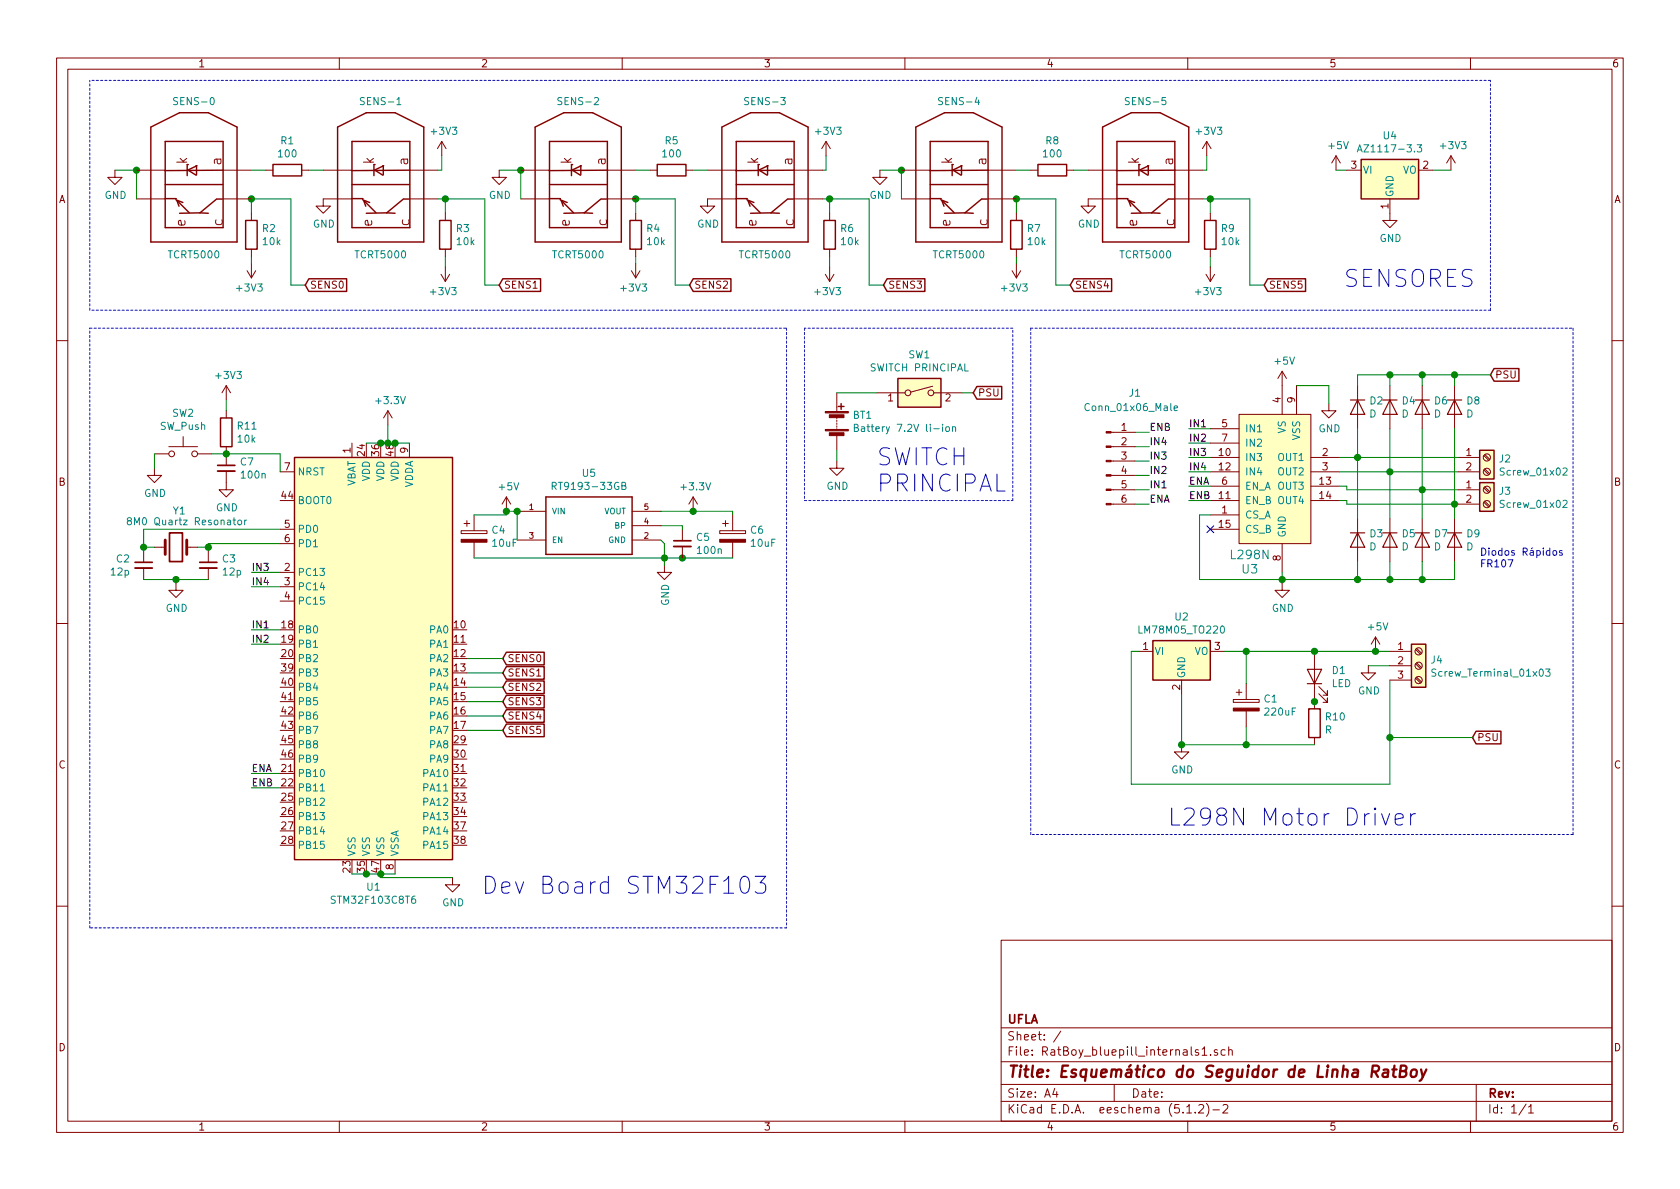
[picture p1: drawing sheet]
EESchema Schematic File Version 4
LIBS:RatBoy_bluepill_internals1-cache
EELAYER 29 0
EELAYER END
$Descr A4 11693 8268
encoding utf-8
Sheet 1 1
Title "Esquemático do Seguidor de Linha RatBoy"
Date ""
Rev ""
Comp "UFLA"
Comment1 ""
Comment2 ""
Comment3 ""
Comment4 ""
$EndDescr
$Comp
L RatBoy_bluepill_internals1-rescue:Battery-Device BT1
U 1 1
P 5825 2925
F 0 "BT1" H 5933 2971 50  0000 L CNN
F 1 "Battery 7.2V li-ion" H 5933 2880 50  0000 L CNN
F 2 "" V 5825 2985 50  0001 C CNN
F 3 "~" V 5825 2985 50  0001 C CNN
	1    5825 2925
	1    0    0    -1  
$EndComp
Text GLabel 8800 1975 2    50   Input ~ 0
SENS5
Connection ~ 8425 1375
Wire Wire Line
	8800 1975 8700 1975
Wire Wire Line
	8700 1375 8425 1375
Wire Wire Line
	8700 1975 8700 1375
Wire Wire Line
	8425 1775 8425 1850
$Comp
L RatBoy_bluepill_internals1-rescue:+3V3-power #PWR019
U 1 1
P 8425 1850
F 0 "#PWR019" H 8425 1700 50  0001 C CNN
F 1 "+3V3" H 8440 2023 50  0000 C CNN
F 2 "" H 8425 1850 50  0001 C CNN
F 3 "" H 8425 1850 50  0001 C CNN
	1    8425 1850
	-1   0    0    1   
$EndComp
Wire Wire Line
	8425 1375 8425 1475
Wire Wire Line
	8375 1375 8425 1375
$Comp
L RatBoy_bluepill_internals1-rescue:R-Device R9
U 1 1
P 8425 1625
F 0 "R9" H 8495 1671 50  0000 L CNN
F 1 "10k" H 8495 1580 50  0000 L CNN
F 2 "" V 8355 1625 50  0001 C CNN
F 3 "~" H 8425 1625 50  0001 C CNN
	1    8425 1625
	1    0    0    -1  
$EndComp
Wire Wire Line
	8400 1175 8375 1175
Wire Wire Line
	8400 1075 8400 1175
$Comp
L RatBoy_bluepill_internals1-rescue:+3V3-power #PWR018
U 1 1
P 8400 1075
F 0 "#PWR018" H 8400 925 50  0001 C CNN
F 1 "+3V3" H 8415 1248 50  0000 C CNN
F 2 "" H 8400 1075 50  0001 C CNN
F 3 "" H 8400 1075 50  0001 C CNN
	1    8400 1075
	1    0    0    -1  
$EndComp
$Comp
L RatBoy_bluepill_internals1-rescue:+3V3-power #PWR015
U 1 1
P 7075 1825
F 0 "#PWR015" H 7075 1675 50  0001 C CNN
F 1 "+3V3" H 7090 1998 50  0000 C CNN
F 2 "" H 7075 1825 50  0001 C CNN
F 3 "" H 7075 1825 50  0001 C CNN
	1    7075 1825
	-1   0    0    1   
$EndComp
Wire Wire Line
	7075 1775 7075 1825
Wire Wire Line
	7450 1975 7350 1975
Connection ~ 7075 1375
Wire Wire Line
	7350 1375 7075 1375
Wire Wire Line
	7350 1975 7350 1375
Text GLabel 7450 1975 2    50   Input ~ 0
SENS4
Wire Wire Line
	7075 1375 7075 1475
$Comp
L RatBoy_bluepill_internals1-rescue:R-Device R7
U 1 1
P 7075 1625
F 0 "R7" H 7145 1671 50  0000 L CNN
F 1 "10k" H 7145 1580 50  0000 L CNN
F 2 "" V 7005 1625 50  0001 C CNN
F 3 "~" H 7075 1625 50  0001 C CNN
	1    7075 1625
	1    0    0    -1  
$EndComp
$Comp
L RatBoy_bluepill_internals1-rescue:GND-power #PWR016
U 1 1
P 7575 1375
F 0 "#PWR016" H 7575 1125 50  0001 C CNN
F 1 "GND" H 7580 1202 50  0000 C CNN
F 2 "" H 7575 1375 50  0001 C CNN
F 3 "" H 7575 1375 50  0001 C CNN
	1    7575 1375
	1    0    0    -1  
$EndComp
Connection ~ 6275 1175
Wire Wire Line
	6275 1375 6275 1175
$Comp
L TCRT5000:TCRT5000 SENS-5
U 1 1
P 7975 1275
F 0 "SENS-5" V 8550 1275 50  0000 C CNN
F 1 "TCRT5000" V 7511 1275 50  0000 C BNN
F 2 "5000" H 7975 1275 50  0001 L BNN
F 3 "" H 7975 1275 50  0001 L BNN
F 4 "950 nm 60 mA Through Hole Reflective Optical Sensor with Transistor Output" H 7975 1275 50  0001 L BNN "Field4"
F 5 "TCRT5000" H 7975 1275 50  0001 L BNN "Field5"
F 6 "PCB Mount Vishay" H 7975 1275 50  0001 L BNN "Field6"
F 7 "None" H 7975 1275 50  0001 L BNN "Field7"
F 8 "Unavailable" H 7975 1275 50  0001 L BNN "Field8"
	1    7975 1275
	0    1    -1   0   
$EndComp
$Comp
L TCRT5000:TCRT5000 SENS-4
U 1 1
P 6675 1275
F 0 "SENS-4" V 7250 1275 50  0000 C CNN
F 1 "TCRT5000" V 6211 1275 50  0000 C BNN
F 2 "5000" H 6675 1275 50  0001 L BNN
F 3 "" H 6675 1275 50  0001 L BNN
F 4 "950 nm 60 mA Through Hole Reflective Optical Sensor with Transistor Output" H 6675 1275 50  0001 L BNN "Field4"
F 5 "TCRT5000" H 6675 1275 50  0001 L BNN "Field5"
F 6 "PCB Mount Vishay" H 6675 1275 50  0001 L BNN "Field6"
F 7 "None" H 6675 1275 50  0001 L BNN "Field7"
F 8 "Unavailable" H 6675 1275 50  0001 L BNN "Field8"
	1    6675 1275
	0    1    -1   0   
$EndComp
Wire Wire Line
	6125 1175 6275 1175
$Comp
L RatBoy_bluepill_internals1-rescue:GND-power #PWR013
U 1 1
P 6125 1175
F 0 "#PWR013" H 6125 925 50  0001 C CNN
F 1 "GND" H 6130 1002 50  0000 C CNN
F 2 "" H 6125 1175 50  0001 C CNN
F 3 "" H 6125 1175 50  0001 C CNN
	1    6125 1175
	1    0    0    -1  
$EndComp
Wire Wire Line
	7475 1175 7575 1175
Wire Wire Line
	7175 1175 7075 1175
$Comp
L RatBoy_bluepill_internals1-rescue:R-Device R8
U 1 1
P 7325 1175
F 0 "R8" V 7118 1175 50  0000 C CNN
F 1 "100" V 7209 1175 50  0000 C CNN
F 2 "" V 7255 1175 50  0001 C CNN
F 3 "~" H 7325 1175 50  0001 C CNN
	1    7325 1175
	0    1    1    0   
$EndComp
Connection ~ 5775 1375
Wire Wire Line
	6150 1975 6050 1975
Wire Wire Line
	6050 1375 5775 1375
Wire Wire Line
	6050 1975 6050 1375
Text GLabel 6150 1975 2    50   Input ~ 0
SENS3
Wire Wire Line
	5775 1775 5775 1850
$Comp
L RatBoy_bluepill_internals1-rescue:+3V3-power #PWR012
U 1 1
P 5775 1850
F 0 "#PWR012" H 5775 1700 50  0001 C CNN
F 1 "+3V3" H 5790 2023 50  0000 C CNN
F 2 "" H 5775 1850 50  0001 C CNN
F 3 "" H 5775 1850 50  0001 C CNN
	1    5775 1850
	-1   0    0    1   
$EndComp
Wire Wire Line
	5775 1375 5775 1475
Wire Wire Line
	5725 1375 5775 1375
$Comp
L RatBoy_bluepill_internals1-rescue:R-Device R6
U 1 1
P 5775 1625
F 0 "R6" H 5845 1671 50  0000 L CNN
F 1 "10k" H 5845 1580 50  0000 L CNN
F 2 "" V 5705 1625 50  0001 C CNN
F 3 "~" H 5775 1625 50  0001 C CNN
	1    5775 1625
	1    0    0    -1  
$EndComp
Wire Wire Line
	5750 1175 5725 1175
Wire Wire Line
	5750 1075 5750 1175
$Comp
L RatBoy_bluepill_internals1-rescue:+3V3-power #PWR011
U 1 1
P 5750 1075
F 0 "#PWR011" H 5750 925 50  0001 C CNN
F 1 "+3V3" H 5765 1248 50  0000 C CNN
F 2 "" H 5750 1075 50  0001 C CNN
F 3 "" H 5750 1075 50  0001 C CNN
	1    5750 1075
	1    0    0    -1  
$EndComp
$Comp
L RatBoy_bluepill_internals1-rescue:+3V3-power #PWR08
U 1 1
P 4425 1825
F 0 "#PWR08" H 4425 1675 50  0001 C CNN
F 1 "+3V3" H 4440 1998 50  0000 C CNN
F 2 "" H 4425 1825 50  0001 C CNN
F 3 "" H 4425 1825 50  0001 C CNN
	1    4425 1825
	-1   0    0    1   
$EndComp
Wire Wire Line
	4425 1775 4425 1825
Wire Wire Line
	4800 1975 4700 1975
Connection ~ 4425 1375
Wire Wire Line
	4700 1375 4425 1375
Wire Wire Line
	4700 1975 4700 1375
Text GLabel 4800 1975 2    50   Input ~ 0
SENS2
Wire Wire Line
	4425 1375 4425 1475
$Comp
L RatBoy_bluepill_internals1-rescue:R-Device R4
U 1 1
P 4425 1625
F 0 "R4" H 4495 1671 50  0000 L CNN
F 1 "10k" H 4495 1580 50  0000 L CNN
F 2 "" V 4355 1625 50  0001 C CNN
F 3 "~" H 4425 1625 50  0001 C CNN
	1    4425 1625
	1    0    0    -1  
$EndComp
$Comp
L RatBoy_bluepill_internals1-rescue:GND-power #PWR09
U 1 1
P 4925 1375
F 0 "#PWR09" H 4925 1125 50  0001 C CNN
F 1 "GND" H 4930 1202 50  0000 C CNN
F 2 "" H 4925 1375 50  0001 C CNN
F 3 "" H 4925 1375 50  0001 C CNN
	1    4925 1375
	1    0    0    -1  
$EndComp
Connection ~ 3625 1175
Wire Wire Line
	3625 1375 3625 1175
$Comp
L TCRT5000:TCRT5000 SENS-3
U 1 1
P 5325 1275
F 0 "SENS-3" V 5900 1275 50  0000 C CNN
F 1 "TCRT5000" V 4861 1275 50  0000 C BNN
F 2 "5000" H 5325 1275 50  0001 L BNN
F 3 "" H 5325 1275 50  0001 L BNN
F 4 "950 nm 60 mA Through Hole Reflective Optical Sensor with Transistor Output" H 5325 1275 50  0001 L BNN "Field4"
F 5 "TCRT5000" H 5325 1275 50  0001 L BNN "Field5"
F 6 "PCB Mount Vishay" H 5325 1275 50  0001 L BNN "Field6"
F 7 "None" H 5325 1275 50  0001 L BNN "Field7"
F 8 "Unavailable" H 5325 1275 50  0001 L BNN "Field8"
	1    5325 1275
	0    1    -1   0   
$EndComp
$Comp
L TCRT5000:TCRT5000 SENS-2
U 1 1
P 4025 1275
F 0 "SENS-2" V 4600 1275 50  0000 C CNN
F 1 "TCRT5000" V 3561 1275 50  0000 C BNN
F 2 "5000" H 4025 1275 50  0001 L BNN
F 3 "" H 4025 1275 50  0001 L BNN
F 4 "950 nm 60 mA Through Hole Reflective Optical Sensor with Transistor Output" H 4025 1275 50  0001 L BNN "Field4"
F 5 "TCRT5000" H 4025 1275 50  0001 L BNN "Field5"
F 6 "PCB Mount Vishay" H 4025 1275 50  0001 L BNN "Field6"
F 7 "None" H 4025 1275 50  0001 L BNN "Field7"
F 8 "Unavailable" H 4025 1275 50  0001 L BNN "Field8"
	1    4025 1275
	0    1    -1   0   
$EndComp
Wire Wire Line
	3475 1175 3625 1175
$Comp
L RatBoy_bluepill_internals1-rescue:GND-power #PWR07
U 1 1
P 3475 1175
F 0 "#PWR07" H 3475 925 50  0001 C CNN
F 1 "GND" H 3480 1002 50  0000 C CNN
F 2 "" H 3475 1175 50  0001 C CNN
F 3 "" H 3475 1175 50  0001 C CNN
	1    3475 1175
	1    0    0    -1  
$EndComp
Wire Wire Line
	4825 1175 4925 1175
Wire Wire Line
	4525 1175 4425 1175
$Comp
L RatBoy_bluepill_internals1-rescue:R-Device R5
U 1 1
P 4675 1175
F 0 "R5" V 4468 1175 50  0000 C CNN
F 1 "100" V 4559 1175 50  0000 C CNN
F 2 "" V 4605 1175 50  0001 C CNN
F 3 "~" H 4675 1175 50  0001 C CNN
	1    4675 1175
	0    1    1    0   
$EndComp
Connection ~ 3100 1375
Wire Wire Line
	3475 1975 3375 1975
Wire Wire Line
	3375 1375 3100 1375
Wire Wire Line
	3375 1975 3375 1375
Text GLabel 3475 1975 2    50   Input ~ 0
SENS1
Wire Wire Line
	3100 1775 3100 1850
$Comp
L RatBoy_bluepill_internals1-rescue:+3V3-power #PWR06
U 1 1
P 3100 1850
F 0 "#PWR06" H 3100 1700 50  0001 C CNN
F 1 "+3V3" H 3115 2023 50  0000 C CNN
F 2 "" H 3100 1850 50  0001 C CNN
F 3 "" H 3100 1850 50  0001 C CNN
	1    3100 1850
	-1   0    0    1   
$EndComp
Wire Wire Line
	3100 1375 3100 1475
Wire Wire Line
	3050 1375 3100 1375
$Comp
L RatBoy_bluepill_internals1-rescue:R-Device R3
U 1 1
P 3100 1625
F 0 "R3" H 3170 1671 50  0000 L CNN
F 1 "10k" H 3170 1580 50  0000 L CNN
F 2 "" V 3030 1625 50  0001 C CNN
F 3 "~" H 3100 1625 50  0001 C CNN
	1    3100 1625
	1    0    0    -1  
$EndComp
Wire Wire Line
	3075 1175 3050 1175
Wire Wire Line
	3075 1075 3075 1175
$Comp
L RatBoy_bluepill_internals1-rescue:+3V3-power #PWR05
U 1 1
P 3075 1075
F 0 "#PWR05" H 3075 925 50  0001 C CNN
F 1 "+3V3" H 3090 1248 50  0000 C CNN
F 2 "" H 3075 1075 50  0001 C CNN
F 3 "" H 3075 1075 50  0001 C CNN
	1    3075 1075
	1    0    0    -1  
$EndComp
$Comp
L RatBoy_bluepill_internals1-rescue:+3V3-power #PWR02
U 1 1
P 1750 1825
F 0 "#PWR02" H 1750 1675 50  0001 C CNN
F 1 "+3V3" H 1765 1998 50  0000 C CNN
F 2 "" H 1750 1825 50  0001 C CNN
F 3 "" H 1750 1825 50  0001 C CNN
	1    1750 1825
	-1   0    0    1   
$EndComp
Wire Wire Line
	1750 1775 1750 1825
Wire Wire Line
	9375 1175 9300 1175
$Comp
L RatBoy_bluepill_internals1-rescue:+5V-power #PWR022
U 1 1
P 9300 1175
F 0 "#PWR022" H 9300 1025 50  0001 C CNN
F 1 "+5V" H 9315 1348 50  0000 C CNN
F 2 "" H 9300 1175 50  0001 C CNN
F 3 "" H 9300 1175 50  0001 C CNN
	1    9300 1175
	1    0    0    -1  
$EndComp
Wire Wire Line
	10100 1175 9975 1175
$Comp
L RatBoy_bluepill_internals1-rescue:+3V3-power #PWR027
U 1 1
P 10100 1175
F 0 "#PWR027" H 10100 1025 50  0001 C CNN
F 1 "+3V3" H 10115 1348 50  0000 C CNN
F 2 "" H 10100 1175 50  0001 C CNN
F 3 "" H 10100 1175 50  0001 C CNN
	1    10100 1175
	1    0    0    -1  
$EndComp
Wire Wire Line
	2125 1975 2025 1975
Connection ~ 1750 1375
Wire Wire Line
	2025 1375 1750 1375
Wire Wire Line
	2025 1975 2025 1375
Text GLabel 2125 1975 2    50   Input ~ 0
SENS0
Wire Wire Line
	1750 1375 1750 1475
$Comp
L RatBoy_bluepill_internals1-rescue:R-Device R2
U 1 1
P 1750 1625
F 0 "R2" H 1820 1671 50  0000 L CNN
F 1 "10k" H 1820 1580 50  0000 L CNN
F 2 "" V 1680 1625 50  0001 C CNN
F 3 "~" H 1750 1625 50  0001 C CNN
	1    1750 1625
	1    0    0    -1  
$EndComp
$Comp
L RatBoy_bluepill_internals1-rescue:GND-power #PWR03
U 1 1
P 2250 1375
F 0 "#PWR03" H 2250 1125 50  0001 C CNN
F 1 "GND" H 2255 1202 50  0000 C CNN
F 2 "" H 2250 1375 50  0001 C CNN
F 3 "" H 2250 1375 50  0001 C CNN
	1    2250 1375
	1    0    0    -1  
$EndComp
Connection ~ 950  1175
Wire Wire Line
	950  1375 950  1175
$Comp
L TCRT5000:TCRT5000 SENS-1
U 1 1
P 2650 1275
F 0 "SENS-1" V 3225 1275 50  0000 C CNN
F 1 "TCRT5000" V 2186 1275 50  0000 C BNN
F 2 "5000" H 2650 1275 50  0001 L BNN
F 3 "" H 2650 1275 50  0001 L BNN
F 4 "950 nm 60 mA Through Hole Reflective Optical Sensor with Transistor Output" H 2650 1275 50  0001 L BNN "Field4"
F 5 "TCRT5000" H 2650 1275 50  0001 L BNN "Field5"
F 6 "PCB Mount Vishay" H 2650 1275 50  0001 L BNN "Field6"
F 7 "None" H 2650 1275 50  0001 L BNN "Field7"
F 8 "Unavailable" H 2650 1275 50  0001 L BNN "Field8"
	1    2650 1275
	0    1    -1   0   
$EndComp
$Comp
L TCRT5000:TCRT5000 SENS-0
U 1 1
P 1350 1275
F 0 "SENS-0" V 1925 1275 50  0000 C CNN
F 1 "TCRT5000" V 886 1275 50  0000 C BNN
F 2 "5000" H 1350 1275 50  0001 L BNN
F 3 "" H 1350 1275 50  0001 L BNN
F 4 "950 nm 60 mA Through Hole Reflective Optical Sensor with Transistor Output" H 1350 1275 50  0001 L BNN "Field4"
F 5 "TCRT5000" H 1350 1275 50  0001 L BNN "Field5"
F 6 "PCB Mount Vishay" H 1350 1275 50  0001 L BNN "Field6"
F 7 "None" H 1350 1275 50  0001 L BNN "Field7"
F 8 "Unavailable" H 1350 1275 50  0001 L BNN "Field8"
	1    1350 1275
	0    1    -1   0   
$EndComp
Wire Wire Line
	800  1175 950  1175
$Comp
L RatBoy_bluepill_internals1-rescue:GND-power #PWR01
U 1 1
P 800 1175
F 0 "#PWR01" H 800 925 50  0001 C CNN
F 1 "GND" H 805 1002 50  0000 C CNN
F 2 "" H 800 1175 50  0001 C CNN
F 3 "" H 800 1175 50  0001 C CNN
	1    800  1175
	1    0    0    -1  
$EndComp
$Comp
L RatBoy_bluepill_internals1-rescue:GND-power #PWR026
U 1 1
P 9675 1475
F 0 "#PWR026" H 9675 1225 50  0001 C CNN
F 1 "GND" H 9680 1302 50  0000 C CNN
F 2 "" H 9675 1475 50  0001 C CNN
F 3 "" H 9675 1475 50  0001 C CNN
	1    9675 1475
	1    0    0    -1  
$EndComp
Wire Wire Line
	2150 1175 2250 1175
Wire Wire Line
	1850 1175 1750 1175
$Comp
L RatBoy_bluepill_internals1-rescue:R-Device R1
U 1 1
P 2000 1175
F 0 "R1" V 1793 1175 50  0000 C CNN
F 1 "100" V 1884 1175 50  0000 C CNN
F 2 "" V 1930 1175 50  0001 C CNN
F 3 "~" H 2000 1175 50  0001 C CNN
	1    2000 1175
	0    1    1    0   
$EndComp
$Comp
L RatBoy_bluepill_internals1-rescue:AZ1117-3.3-Regulator_Linear U4
U 1 1
P 9675 1175
F 0 "U4" H 9675 1417 50  0000 C CNN
F 1 "AZ1117-3.3" H 9675 1326 50  0000 C CNN
F 2 "" H 9675 1425 50  0001 C CIN
F 3 "https://www.diodes.com/assets/Datasheets/AZ1117.pdf" H 9675 1175 50  0001 C CNN
	1    9675 1175
	1    0    0    -1  
$EndComp
Wire Notes Line
	10375 2150 625  2150
Wire Notes Line
	625  2150 625  550 
Wire Notes Line
	10375 2150 10375 550 
Wire Notes Line
	10375 550  625  550 
$Comp
L dk_PMIC-Full-Half-Bridge-Drivers:L298N U3
U 1 1
P 8925 3175
F 0 "U3" H 8700 2400 60  0000 C CNN
F 1 "L298N" H 8700 2500 60  0000 C CNN
F 2 "digikey-footprints:Multiwatt-15" H 9125 3375 60  0001 L CNN
F 3 "http://www.st.com/content/ccc/resource/technical/document/datasheet/82/cc/3f/39/0a/29/4d/f0/CD00000240.pdf/files/CD00000240.pdf/jcr:content/translations/en.CD00000240.pdf" H 9125 3475 60  0001 L CNN
F 4 "497-1395-5-ND" H 9125 3575 60  0001 L CNN "Digi-Key_PN"
F 5 "L298N" H 9125 3675 60  0001 L CNN "MPN"
F 6 "Integrated Circuits (ICs)" H 9125 3775 60  0001 L CNN "Category"
F 7 "PMIC - Full, Half-Bridge Drivers" H 9125 3875 60  0001 L CNN "Family"
F 8 "http://www.st.com/content/ccc/resource/technical/document/datasheet/82/cc/3f/39/0a/29/4d/f0/CD00000240.pdf/files/CD00000240.pdf/jcr:content/translations/en.CD00000240.pdf" H 9125 3975 60  0001 L CNN "DK_Datasheet_Link"
F 9 "/product-detail/en/stmicroelectronics/L298N/497-1395-5-ND/585918" H 9125 4075 60  0001 L CNN "DK_Detail_Page"
F 10 "IC BRIDGE DRIVER PAR 15MULTIWATT" H 9125 4175 60  0001 L CNN "Description"
F 11 "STMicroelectronics" H 9125 4275 60  0001 L CNN "Manufacturer"
F 12 "Active" H 9125 4375 60  0001 L CNN "Status"
	1    8925 3175
	1    0    0    -1  
$EndComp
$Comp
L RatBoy_bluepill_internals1-rescue:Screw_Terminal_01x03-Connector J4
U 1 1
P 9875 4625
F 0 "J4" H 9955 4667 50  0000 L CNN
F 1 "Screw_Terminal_01x03" H 9955 4576 50  0000 L CNN
F 2 "" H 9875 4625 50  0001 C CNN
F 3 "~" H 9875 4625 50  0001 C CNN
	1    9875 4625
	1    0    0    -1  
$EndComp
$Comp
L RatBoy_bluepill_internals1-rescue:Conn_01x06_Male-Connector J1
U 1 1
P 7700 3200
F 0 "J1" H 7900 3675 50  0000 C CNN
F 1 "Conn_01x06_Male" H 7875 3575 50  0000 C CNN
F 2 "" H 7700 3200 50  0001 C CNN
F 3 "~" H 7700 3200 50  0001 C CNN
	1    7700 3200
	1    0    0    -1  
$EndComp
Wire Wire Line
	7900 3000 8000 3000
Wire Wire Line
	7900 3100 8000 3100
Wire Wire Line
	7900 3200 8000 3200
Wire Wire Line
	7900 3300 8000 3300
Wire Wire Line
	7900 3400 8000 3400
Wire Wire Line
	7900 3500 8000 3500
Text Label 8275 2975 0    50   ~ 0
IN1
Wire Wire Line
	8275 2975 8425 2975
Text Label 8275 3075 0    50   ~ 0
IN2
Wire Wire Line
	8275 3075 8425 3075
Text Label 8275 3175 0    50   ~ 0
IN3
Wire Wire Line
	8275 3175 8425 3175
Text Label 8275 3275 0    50   ~ 0
IN4
Wire Wire Line
	8275 3275 8425 3275
Text Label 8275 3375 0    50   ~ 0
ENA
Wire Wire Line
	8275 3375 8425 3375
Text Label 8275 3475 0    50   ~ 0
ENB
Wire Wire Line
	8275 3475 8425 3475
$Comp
L RatBoy_bluepill_internals1-rescue:GND-power #PWR021
U 1 1
P 8925 4050
F 0 "#PWR021" H 8925 3800 50  0001 C CNN
F 1 "GND" H 8930 3877 50  0000 C CNN
F 2 "" H 8925 4050 50  0001 C CNN
F 3 "" H 8925 4050 50  0001 C CNN
	1    8925 4050
	1    0    0    -1  
$EndComp
NoConn ~ 8425 3675
Wire Wire Line
	8925 3975 8925 4025
Wire Wire Line
	8925 4025 8350 4025
Wire Wire Line
	8350 3575 8425 3575
$Comp
L RatBoy_bluepill_internals1-rescue:LM78M05_TO220-Regulator_Linear U2
U 1 1
P 8225 4525
F 0 "U2" H 8225 4767 50  0000 C CNN
F 1 "LM78M05_TO220" H 8225 4676 50  0000 C CNN
F 2 "Package_TO_SOT_THT:TO-220-3_Vertical" H 8225 4750 50  0001 C CIN
F 3 "http://www.fairchildsemi.com/ds/LM/LM78M05.pdf" H 8225 4475 50  0001 C CNN
	1    8225 4525
	1    0    0    -1  
$EndComp
$Comp
L RatBoy_bluepill_internals1-rescue:CP-Device C1
U 1 1
P 8675 4900
F 0 "C1" H 8793 4946 50  0000 L CNN
F 1 "220uF" H 8793 4855 50  0000 L CNN
F 2 "" H 8713 4750 50  0001 C CNN
F 3 "~" H 8675 4900 50  0001 C CNN
	1    8675 4900
	1    0    0    -1  
$EndComp
$Comp
L RatBoy_bluepill_internals1-rescue:LED-Device D1
U 1 1
P 9150 4700
F 0 "D1" V 9189 4583 50  0000 R CNN
F 1 "LED" V 9098 4583 50  0000 R CNN
F 2 "" H 9150 4700 50  0001 C CNN
F 3 "~" H 9150 4700 50  0001 C CNN
	1    9150 4700
	0    -1   -1   0   
$EndComp
$Comp
L RatBoy_bluepill_internals1-rescue:R-Device R10
U 1 1
P 9150 5025
F 0 "R10" H 9220 5071 50  0000 L CNN
F 1 "R" H 9220 4980 50  0000 L CNN
F 2 "" V 9080 5025 50  0001 C CNN
F 3 "~" H 9150 5025 50  0001 C CNN
	1    9150 5025
	1    0    0    -1  
$EndComp
Wire Wire Line
	9150 4850 9150 4875
Wire Wire Line
	8225 4825 8225 5175
$Comp
L RatBoy_bluepill_internals1-rescue:GND-power #PWR017
U 1 1
P 8225 5175
F 0 "#PWR017" H 8225 4925 50  0001 C CNN
F 1 "GND" H 8230 5002 50  0000 C CNN
F 2 "" H 8225 5175 50  0001 C CNN
F 3 "" H 8225 5175 50  0001 C CNN
	1    8225 5175
	1    0    0    -1  
$EndComp
Connection ~ 9150 4875
Wire Wire Line
	9150 4875 9150 4900
Connection ~ 8225 5175
Wire Wire Line
	8225 5175 8675 5175
Wire Wire Line
	8675 5050 8675 5175
Connection ~ 8675 5175
Wire Wire Line
	8675 5175 9150 5175
Wire Wire Line
	8675 4750 8675 4525
Wire Wire Line
	8675 4525 8525 4525
Wire Wire Line
	8675 4525 9150 4525
Wire Wire Line
	9150 4525 9150 4550
Connection ~ 8675 4525
$Comp
L RatBoy_bluepill_internals1-rescue:+5V-power #PWR025
U 1 1
P 9575 4525
F 0 "#PWR025" H 9575 4375 50  0001 C CNN
F 1 "+5V" H 9590 4698 50  0000 C CNN
F 2 "" H 9575 4525 50  0001 C CNN
F 3 "" H 9575 4525 50  0001 C CNN
	1    9575 4525
	1    0    0    -1  
$EndComp
Wire Wire Line
	9675 4525 9575 4525
Wire Wire Line
	9150 4525 9575 4525
Connection ~ 9150 4525
Connection ~ 9575 4525
$Comp
L RatBoy_bluepill_internals1-rescue:GND-power #PWR024
U 1 1
P 9525 4625
F 0 "#PWR024" H 9525 4375 50  0001 C CNN
F 1 "GND" H 9530 4452 50  0000 C CNN
F 2 "" H 9525 4625 50  0001 C CNN
F 3 "" H 9525 4625 50  0001 C CNN
	1    9525 4625
	1    0    0    -1  
$EndComp
Wire Wire Line
	9675 4625 9525 4625
Wire Wire Line
	7925 4525 7875 4525
Wire Wire Line
	7875 4525 7875 5450
Wire Wire Line
	7875 5450 9675 5450
Wire Wire Line
	9675 5450 9675 5125
$Comp
L RatBoy_bluepill_internals1-rescue:+5V-power #PWR020
U 1 1
P 8925 2675
F 0 "#PWR020" H 8925 2525 50  0001 C CNN
F 1 "+5V" H 8940 2848 50  0000 C CNN
F 2 "" H 8925 2675 50  0001 C CNN
F 3 "" H 8925 2675 50  0001 C CNN
	1    8925 2675
	1    0    0    -1  
$EndComp
$Comp
L RatBoy_bluepill_internals1-rescue:GND-power #PWR023
U 1 1
P 9250 2800
F 0 "#PWR023" H 9250 2550 50  0001 C CNN
F 1 "GND" H 9255 2627 50  0000 C CNN
F 2 "" H 9250 2800 50  0001 C CNN
F 3 "" H 9250 2800 50  0001 C CNN
	1    9250 2800
	1    0    0    -1  
$EndComp
Wire Wire Line
	9025 2675 9250 2675
Wire Wire Line
	9250 2675 9250 2800
Wire Notes Line
	7175 2275 10950 2275
Wire Notes Line
	10950 2275 10950 5800
Wire Notes Line
	10950 5800 7175 5800
Wire Notes Line
	7175 5800 7175 2275
Text Notes 8125 5750 0    118  ~ 0
L298N Motor Driver
Text Notes 9350 2000 0    118  ~ 0
SENSORES
$Comp
L RatBoy_bluepill_internals1-rescue:SW_DIP_x01-Switch SW1
U 1 1
P 6400 2725
F 0 "SW1" H 6400 2992 50  0000 C CNN
F 1 "SWITCH PRINCIPAL" H 6400 2901 50  0000 C CNN
F 2 "" H 6400 2725 50  0001 C CNN
F 3 "~" H 6400 2725 50  0001 C CNN
	1    6400 2725
	1    0    0    -1  
$EndComp
Wire Wire Line
	5825 2725 6100 2725
$Comp
L RatBoy_bluepill_internals1-rescue:GND-power #PWR04
U 1 1
P 5825 3200
F 0 "#PWR04" H 5825 2950 50  0001 C CNN
F 1 "GND" H 5830 3027 50  0000 C CNN
F 2 "" H 5825 3200 50  0001 C CNN
F 3 "" H 5825 3200 50  0001 C CNN
	1    5825 3200
	1    0    0    -1  
$EndComp
Wire Wire Line
	5825 3125 5825 3200
Wire Wire Line
	6775 2725 6700 2725
Text GLabel 6775 2725 2    50   Input ~ 0
PSU
Text GLabel 10250 5125 2    50   Input ~ 0
PSU
Wire Wire Line
	10250 5125 9675 5125
Connection ~ 9675 5125
Wire Wire Line
	9675 5125 9675 4725
Text GLabel 3500 5075 2    50   Input ~ 0
SENS5
Wire Wire Line
	3250 5075 3500 5075
Text GLabel 3500 4975 2    50   Input ~ 0
SENS4
Wire Wire Line
	3250 4975 3500 4975
Text GLabel 3500 4875 2    50   Input ~ 0
SENS3
Wire Wire Line
	3250 4875 3500 4875
Text GLabel 3500 4775 2    50   Input ~ 0
SENS2
Wire Wire Line
	3250 4775 3500 4775
Text GLabel 3500 4675 2    50   Input ~ 0
SENS1
Wire Wire Line
	3250 4675 3500 4675
Text GLabel 3500 4575 2    50   Input ~ 0
SENS0
Wire Wire Line
	3250 4575 3500 4575
Text Label 1750 4375 0    50   ~ 0
IN1
Wire Wire Line
	1950 4375 1750 4375
Text Label 1750 4475 0    50   ~ 0
IN2
Wire Wire Line
	1950 4475 1750 4475
$Comp
L RatBoy_bluepill_internals1-rescue:D-Device D3
U 1 1
P 9450 3750
F 0 "D3" V 9404 3829 50  0000 L CNN
F 1 "D" V 9495 3829 50  0000 L CNN
F 2 "" H 9450 3750 50  0001 C CNN
F 3 "~" H 9450 3750 50  0001 C CNN
	1    9450 3750
	0    1    1    0   
$EndComp
$Comp
L RatBoy_bluepill_internals1-rescue:D-Device D5
U 1 1
P 9675 3750
F 0 "D5" V 9629 3829 50  0000 L CNN
F 1 "D" V 9720 3829 50  0000 L CNN
F 2 "" H 9675 3750 50  0001 C CNN
F 3 "~" H 9675 3750 50  0001 C CNN
	1    9675 3750
	0    1    1    0   
$EndComp
$Comp
L RatBoy_bluepill_internals1-rescue:Screw_Terminal_01x02-Connector J3
U 1 1
P 10350 3400
F 0 "J3" H 10430 3392 50  0000 L CNN
F 1 "Screw_01x02" H 10430 3301 50  0000 L CNN
F 2 "" H 10350 3400 50  0001 C CNN
F 3 "~" H 10350 3400 50  0001 C CNN
	1    10350 3400
	1    0    0    -1  
$EndComp
$Comp
L RatBoy_bluepill_internals1-rescue:Screw_Terminal_01x02-Connector J2
U 1 1
P 10350 3175
F 0 "J2" H 10430 3167 50  0000 L CNN
F 1 "Screw_01x02" H 10430 3076 50  0000 L CNN
F 2 "" H 10350 3175 50  0001 C CNN
F 3 "~" H 10350 3175 50  0001 C CNN
	1    10350 3175
	1    0    0    -1  
$EndComp
Wire Wire Line
	8925 4025 9450 4025
Connection ~ 8925 4025
Wire Wire Line
	8925 4025 8925 4050
Wire Wire Line
	9450 3900 9450 4025
Connection ~ 9450 4025
$Comp
L RatBoy_bluepill_internals1-rescue:D-Device D7
U 1 1
P 9900 3750
F 0 "D7" V 9854 3829 50  0000 L CNN
F 1 "D" V 9945 3829 50  0000 L CNN
F 2 "" H 9900 3750 50  0001 C CNN
F 3 "~" H 9900 3750 50  0001 C CNN
	1    9900 3750
	0    1    1    0   
$EndComp
$Comp
L RatBoy_bluepill_internals1-rescue:D-Device D9
U 1 1
P 10125 3750
F 0 "D9" V 10079 3829 50  0000 L CNN
F 1 "D" V 10170 3829 50  0000 L CNN
F 2 "" H 10125 3750 50  0001 C CNN
F 3 "~" H 10125 3750 50  0001 C CNN
	1    10125 3750
	0    1    1    0   
$EndComp
Wire Wire Line
	10125 3600 10125 3500
Connection ~ 10125 3500
Wire Wire Line
	10125 3500 10150 3500
Wire Wire Line
	10125 4025 10125 3900
Wire Wire Line
	9900 3900 9900 4025
Connection ~ 9900 4025
Wire Wire Line
	9900 4025 10125 4025
Connection ~ 9900 3400
Wire Wire Line
	9900 3400 10150 3400
Wire Wire Line
	9450 4025 9675 4025
Wire Wire Line
	9675 3900 9675 4025
Connection ~ 9675 4025
Wire Wire Line
	9675 4025 9900 4025
Wire Wire Line
	9325 3275 9675 3275
Wire Wire Line
	9325 3175 9450 3175
Connection ~ 9675 3275
Wire Wire Line
	9675 3275 10150 3275
Wire Wire Line
	9450 3600 9450 3175
Connection ~ 9450 3175
Wire Wire Line
	9450 3175 10150 3175
Wire Wire Line
	9375 3400 9375 3375
Wire Wire Line
	9375 3375 9325 3375
Wire Wire Line
	9375 3400 9900 3400
Wire Wire Line
	9375 3500 9375 3475
Wire Wire Line
	9375 3475 9325 3475
Wire Wire Line
	9375 3500 10125 3500
$Comp
L RatBoy_bluepill_internals1-rescue:D-Device D2
U 1 1
P 9450 2825
F 0 "D2" V 9404 2904 50  0000 L CNN
F 1 "D" V 9495 2904 50  0000 L CNN
F 2 "" H 9450 2825 50  0001 C CNN
F 3 "~" H 9450 2825 50  0001 C CNN
	1    9450 2825
	0    1    1    0   
$EndComp
$Comp
L RatBoy_bluepill_internals1-rescue:D-Device D4
U 1 1
P 9675 2825
F 0 "D4" V 9629 2904 50  0000 L CNN
F 1 "D" V 9720 2904 50  0000 L CNN
F 2 "" H 9675 2825 50  0001 C CNN
F 3 "~" H 9675 2825 50  0001 C CNN
	1    9675 2825
	0    1    1    0   
$EndComp
$Comp
L RatBoy_bluepill_internals1-rescue:D-Device D6
U 1 1
P 9900 2825
F 0 "D6" V 9854 2904 50  0000 L CNN
F 1 "D" V 9945 2904 50  0000 L CNN
F 2 "" H 9900 2825 50  0001 C CNN
F 3 "~" H 9900 2825 50  0001 C CNN
	1    9900 2825
	0    1    1    0   
$EndComp
$Comp
L RatBoy_bluepill_internals1-rescue:D-Device D8
U 1 1
P 10125 2825
F 0 "D8" V 10079 2904 50  0000 L CNN
F 1 "D" V 10170 2904 50  0000 L CNN
F 2 "" H 10125 2825 50  0001 C CNN
F 3 "~" H 10125 2825 50  0001 C CNN
	1    10125 2825
	0    1    1    0   
$EndComp
Wire Wire Line
	9450 2975 9450 3175
Wire Wire Line
	9675 3600 9675 3275
Wire Wire Line
	9675 2975 9675 3275
Wire Wire Line
	9900 3600 9900 3400
Wire Wire Line
	9900 2975 9900 3400
Wire Wire Line
	10125 2975 10125 3500
Wire Wire Line
	10125 2675 10125 2600
Wire Wire Line
	10125 2600 9900 2600
Wire Wire Line
	9450 2600 9450 2675
Text GLabel 10375 2600 2    50   Input ~ 0
PSU
Wire Wire Line
	10125 2600 10375 2600
Connection ~ 10125 2600
Wire Wire Line
	9900 2675 9900 2600
Connection ~ 9900 2600
Wire Wire Line
	9900 2600 9675 2600
Wire Wire Line
	9675 2675 9675 2600
Connection ~ 9675 2600
Wire Wire Line
	9675 2600 9450 2600
Wire Wire Line
	8350 4025 8350 3575
Text Notes 10300 3950 0    50   ~ 0
Diodos Rápidos\nFR107
Text Label 8000 3000 0    50   ~ 0
ENB
Text Label 8000 3100 0    50   ~ 0
IN4
Text Label 8000 3200 0    50   ~ 0
IN3
Text Label 8000 3300 0    50   ~ 0
IN2
Text Label 8000 3400 0    50   ~ 0
IN1
Text Label 8000 3500 0    50   ~ 0
ENA
Text Label 1750 5375 0    50   ~ 0
ENA
Wire Wire Line
	1950 5375 1750 5375
Text Label 1750 5475 0    50   ~ 0
ENB
Wire Wire Line
	1950 5475 1750 5475
$Comp
L RatBoy_bluepill_internals1-rescue:STM32F103C8Tx-MCU_ST_STM32F1 U1
U 1 1
P 2650 4575
F 0 "U1" H 2600 2986 50  0000 C CNN
F 1 "STM32F103C8T6" H 2600 2895 50  0000 C CNN
F 2 "Package_QFP:LQFP-48_7x7mm_P0.5mm" H 2050 3175 50  0001 R CNN
F 3 "http://www.st.com/st-web-ui/static/active/en/resource/technical/document/datasheet/CD00161566.pdf" H 2650 4575 50  0001 C CNN
	1    2650 4575
	1    0    0    -1  
$EndComp
$Comp
L RT9193-33GB:RT9193-33GB U5
U 1 1
P 4100 3650
F 0 "U5" H 4100 4017 50  0000 C CNN
F 1 "RT9193-33GB" H 4100 3926 50  0000 C CNN
F 2 "SOT94P279X129-5N" H 4100 3650 50  0001 L BNN
F 3 "" H 4100 3650 50  0001 L BNN
F 4 "Richtek USA" H 4100 3650 50  0001 L BNN "Field4"
F 5 "Unavailable" H 4100 3650 50  0001 L BNN "Field5"
F 6 "SOT-23-5 Richtek" H 4100 3650 50  0001 L BNN "Field6"
F 7 "None" H 4100 3650 50  0001 L BNN "Field7"
F 8 "RT9193-33GB" H 4100 3650 50  0001 L BNN "Field8"
	1    4100 3650
	1    0    0    -1  
$EndComp
$Comp
L RatBoy_bluepill_internals1-rescue:Crystal-Device Y1
U 1 1
P 1225 3800
F 0 "Y1" H 1250 3550 50  0000 R CNN
F 1 "8M0 Quartz Resonator" H 1575 3625 50  0000 R CNN
F 2 "" H 1225 3800 50  0001 C CNN
F 3 "~" H 1225 3800 50  0001 C CNN
	1    1225 3800
	-1   0    0    1   
$EndComp
$Comp
L RatBoy_bluepill_internals1-rescue:C_Small-Device C3
U 1 1
P 1450 3925
F 0 "C3" H 1542 3971 50  0000 L CNN
F 1 "12p" H 1542 3880 50  0000 L CNN
F 2 "" H 1450 3925 50  0001 C CNN
F 3 "~" H 1450 3925 50  0001 C CNN
	1    1450 3925
	1    0    0    -1  
$EndComp
$Comp
L RatBoy_bluepill_internals1-rescue:C_Small-Device C2
U 1 1
P 1000 3925
F 0 "C2" H 908 3971 50  0000 R CNN
F 1 "12p" H 908 3880 50  0000 R CNN
F 2 "" H 1000 3925 50  0001 C CNN
F 3 "~" H 1000 3925 50  0001 C CNN
	1    1000 3925
	1    0    0    -1  
$EndComp
Wire Wire Line
	1075 3800 1000 3800
Wire Wire Line
	1000 3800 1000 3825
Wire Wire Line
	1375 3800 1450 3800
Wire Wire Line
	1450 3800 1450 3825
$Comp
L RatBoy_bluepill_internals1-rescue:GND-power #PWR010
U 1 1
P 1225 4050
F 0 "#PWR010" H 1225 3800 50  0001 C CNN
F 1 "GND" H 1230 3877 50  0000 C CNN
F 2 "" H 1225 4050 50  0001 C CNN
F 3 "" H 1225 4050 50  0001 C CNN
	1    1225 4050
	1    0    0    -1  
$EndComp
Wire Wire Line
	1000 4025 1225 4025
Wire Wire Line
	1225 4050 1225 4025
Connection ~ 1225 4025
Wire Wire Line
	1225 4025 1450 4025
Text Label 1750 3975 0    50   ~ 0
IN3
Wire Wire Line
	1950 3975 1750 3975
Text Label 1750 4075 0    50   ~ 0
IN4
Wire Wire Line
	1950 4075 1750 4075
Wire Wire Line
	1950 3675 1000 3675
Wire Wire Line
	1000 3675 1000 3800
Connection ~ 1000 3800
Wire Wire Line
	1450 3800 1450 3775
Wire Wire Line
	1450 3775 1950 3775
Connection ~ 1450 3800
$Comp
L RatBoy_bluepill_internals1-rescue:+3.3V-power #PWR014
U 1 1
P 2700 2950
F 0 "#PWR014" H 2700 2800 50  0001 C CNN
F 1 "+3.3V" H 2715 3123 50  0000 C CNN
F 2 "" H 2700 2950 50  0001 C CNN
F 3 "" H 2700 2950 50  0001 C CNN
	1    2700 2950
	1    0    0    -1  
$EndComp
Wire Wire Line
	2850 3075 2750 3075
Wire Wire Line
	2750 3075 2700 3075
Wire Wire Line
	2650 3075 2550 3075
Connection ~ 2750 3075
Connection ~ 2650 3075
Wire Wire Line
	2700 2950 2700 3075
Connection ~ 2700 3075
Wire Wire Line
	2700 3075 2650 3075
$Comp
L RatBoy_bluepill_internals1-rescue:+5V-power #PWR029
U 1 1
P 3525 3550
F 0 "#PWR029" H 3525 3400 50  0001 C CNN
F 1 "+5V" H 3540 3723 50  0000 C CNN
F 2 "" H 3525 3550 50  0001 C CNN
F 3 "" H 3525 3550 50  0001 C CNN
	1    3525 3550
	1    0    0    -1  
$EndComp
$Comp
L RatBoy_bluepill_internals1-rescue:CP-Device C4
U 1 1
P 3300 3725
F 0 "C4" H 3418 3771 50  0000 L CNN
F 1 "10uF" H 3418 3680 50  0000 L CNN
F 2 "" H 3338 3575 50  0001 C CNN
F 3 "~" H 3300 3725 50  0001 C CNN
	1    3300 3725
	1    0    0    -1  
$EndComp
$Comp
L RatBoy_bluepill_internals1-rescue:CP-Device C6
U 1 1
P 5100 3725
F 0 "C6" H 5218 3771 50  0000 L CNN
F 1 "10uF" H 5218 3680 50  0000 L CNN
F 2 "" H 5138 3575 50  0001 C CNN
F 3 "~" H 5100 3725 50  0001 C CNN
	1    5100 3725
	1    0    0    -1  
$EndComp
$Comp
L RatBoy_bluepill_internals1-rescue:GND-power #PWR030
U 1 1
P 4625 3925
F 0 "#PWR030" H 4625 3675 50  0001 C CNN
F 1 "GND" V 4630 3797 50  0000 R CNN
F 2 "" H 4625 3925 50  0001 C CNN
F 3 "" H 4625 3925 50  0001 C CNN
	1    4625 3925
	1    0    0    -1  
$EndComp
Wire Wire Line
	4625 3875 4625 3775
Wire Wire Line
	4625 3775 4600 3750
Wire Wire Line
	3600 3550 3525 3550
Wire Wire Line
	3600 3750 3600 3550
Connection ~ 3600 3550
Wire Wire Line
	3300 3575 3525 3575
Wire Wire Line
	3525 3575 3525 3550
Connection ~ 3525 3550
Wire Wire Line
	3300 3875 4625 3875
Wire Wire Line
	4625 3875 4625 3925
Connection ~ 4625 3875
Wire Wire Line
	4750 3875 5100 3875
Wire Wire Line
	4625 3875 4750 3875
Connection ~ 4750 3875
$Comp
L RatBoy_bluepill_internals1-rescue:C_Small-Device C5
U 1 1
P 4750 3775
F 0 "C5" H 4842 3821 50  0000 L CNN
F 1 "100n" H 4842 3730 50  0000 L CNN
F 2 "" H 4750 3775 50  0001 C CNN
F 3 "~" H 4750 3775 50  0001 C CNN
	1    4750 3775
	1    0    0    -1  
$EndComp
Wire Wire Line
	4600 3650 4750 3650
Wire Wire Line
	4750 3650 4750 3675
Wire Wire Line
	5100 3575 5100 3550
Wire Wire Line
	5100 3550 4825 3550
$Comp
L RatBoy_bluepill_internals1-rescue:+3.3V-power #PWR031
U 1 1
P 4825 3550
F 0 "#PWR031" H 4825 3400 50  0001 C CNN
F 1 "+3.3V" H 4840 3723 50  0000 C CNN
F 2 "" H 4825 3550 50  0001 C CNN
F 3 "" H 4825 3550 50  0001 C CNN
	1    4825 3550
	1    0    0    -1  
$EndComp
Connection ~ 4825 3550
Wire Wire Line
	4825 3550 4600 3550
Wire Wire Line
	2450 6075 2550 6075
Connection ~ 2550 6075
Wire Wire Line
	2550 6075 2650 6075
Connection ~ 2650 6075
Wire Wire Line
	2650 6075 2750 6075
$Comp
L RatBoy_bluepill_internals1-rescue:GND-power #PWR028
U 1 1
P 3150 6100
F 0 "#PWR028" H 3150 5850 50  0001 C CNN
F 1 "GND" H 3155 5927 50  0000 C CNN
F 2 "" H 3150 6100 50  0001 C CNN
F 3 "" H 3150 6100 50  0001 C CNN
	1    3150 6100
	1    0    0    -1  
$EndComp
Wire Wire Line
	3150 6100 2650 6100
Wire Wire Line
	2650 6100 2650 6075
$Comp
L RatBoy_bluepill_internals1-rescue:R-Device R11
U 1 1
P 1575 3000
F 0 "R11" H 1645 3046 50  0000 L CNN
F 1 "10k" H 1645 2955 50  0000 L CNN
F 2 "" V 1505 3000 50  0001 C CNN
F 3 "~" H 1575 3000 50  0001 C CNN
	1    1575 3000
	1    0    0    -1  
$EndComp
$Comp
L RatBoy_bluepill_internals1-rescue:+3V3-power #PWR033
U 1 1
P 1575 2775
F 0 "#PWR033" H 1575 2625 50  0001 C CNN
F 1 "+3V3" H 1590 2948 50  0000 C CNN
F 2 "" H 1575 2775 50  0001 C CNN
F 3 "" H 1575 2775 50  0001 C CNN
	1    1575 2775
	1    0    0    -1  
$EndComp
Wire Wire Line
	1575 2775 1575 2850
$Comp
L RatBoy_bluepill_internals1-rescue:C_Small-Device C7
U 1 1
P 1575 3250
F 0 "C7" H 1667 3296 50  0000 L CNN
F 1 "100n" H 1667 3205 50  0000 L CNN
F 2 "" H 1575 3250 50  0001 C CNN
F 3 "~" H 1575 3250 50  0001 C CNN
	1    1575 3250
	1    0    0    -1  
$EndComp
Connection ~ 1575 3150
Wire Wire Line
	1950 3275 1950 3150
Wire Wire Line
	1575 3150 1950 3150
$Comp
L RatBoy_bluepill_internals1-rescue:GND-power #PWR034
U 1 1
P 1575 3350
F 0 "#PWR034" H 1575 3100 50  0001 C CNN
F 1 "GND" H 1580 3177 50  0000 C CNN
F 2 "" H 1575 3350 50  0001 C CNN
F 3 "" H 1575 3350 50  0001 C CNN
	1    1575 3350
	1    0    0    -1  
$EndComp
$Comp
L RatBoy_bluepill_internals1-rescue:SW_Push-Switch SW2
U 1 1
P 1275 3150
F 0 "SW2" H 1275 3435 50  0000 C CNN
F 1 "SW_Push" H 1275 3344 50  0000 C CNN
F 2 "" H 1275 3350 50  0001 C CNN
F 3 "~" H 1275 3350 50  0001 C CNN
	1    1275 3150
	-1   0    0    -1  
$EndComp
$Comp
L RatBoy_bluepill_internals1-rescue:GND-power #PWR032
U 1 1
P 1075 3250
F 0 "#PWR032" H 1075 3000 50  0001 C CNN
F 1 "GND" H 1080 3077 50  0000 C CNN
F 2 "" H 1075 3250 50  0001 C CNN
F 3 "" H 1075 3250 50  0001 C CNN
	1    1075 3250
	1    0    0    -1  
$EndComp
Wire Wire Line
	1075 3150 1075 3250
Wire Wire Line
	1475 3150 1575 3150
Wire Notes Line
	625  2275 5475 2275
Wire Notes Line
	5475 2275 5475 6450
Wire Notes Line
	5475 6450 625  6450
Wire Notes Line
	625  6450 625  2275
Text Notes 3350 6225 0    118  ~ 0
Dev Board STM32F103
Wire Notes Line
	5600 2275 5600 3475
Wire Notes Line
	5600 3475 7050 3475
Wire Notes Line
	7050 3475 7050 2275
Wire Notes Line
	7050 2275 5600 2275
Text Notes 6100 3425 0    118  ~ 0
SWITCH\nPRINCIPAL
$EndSCHEMATC
